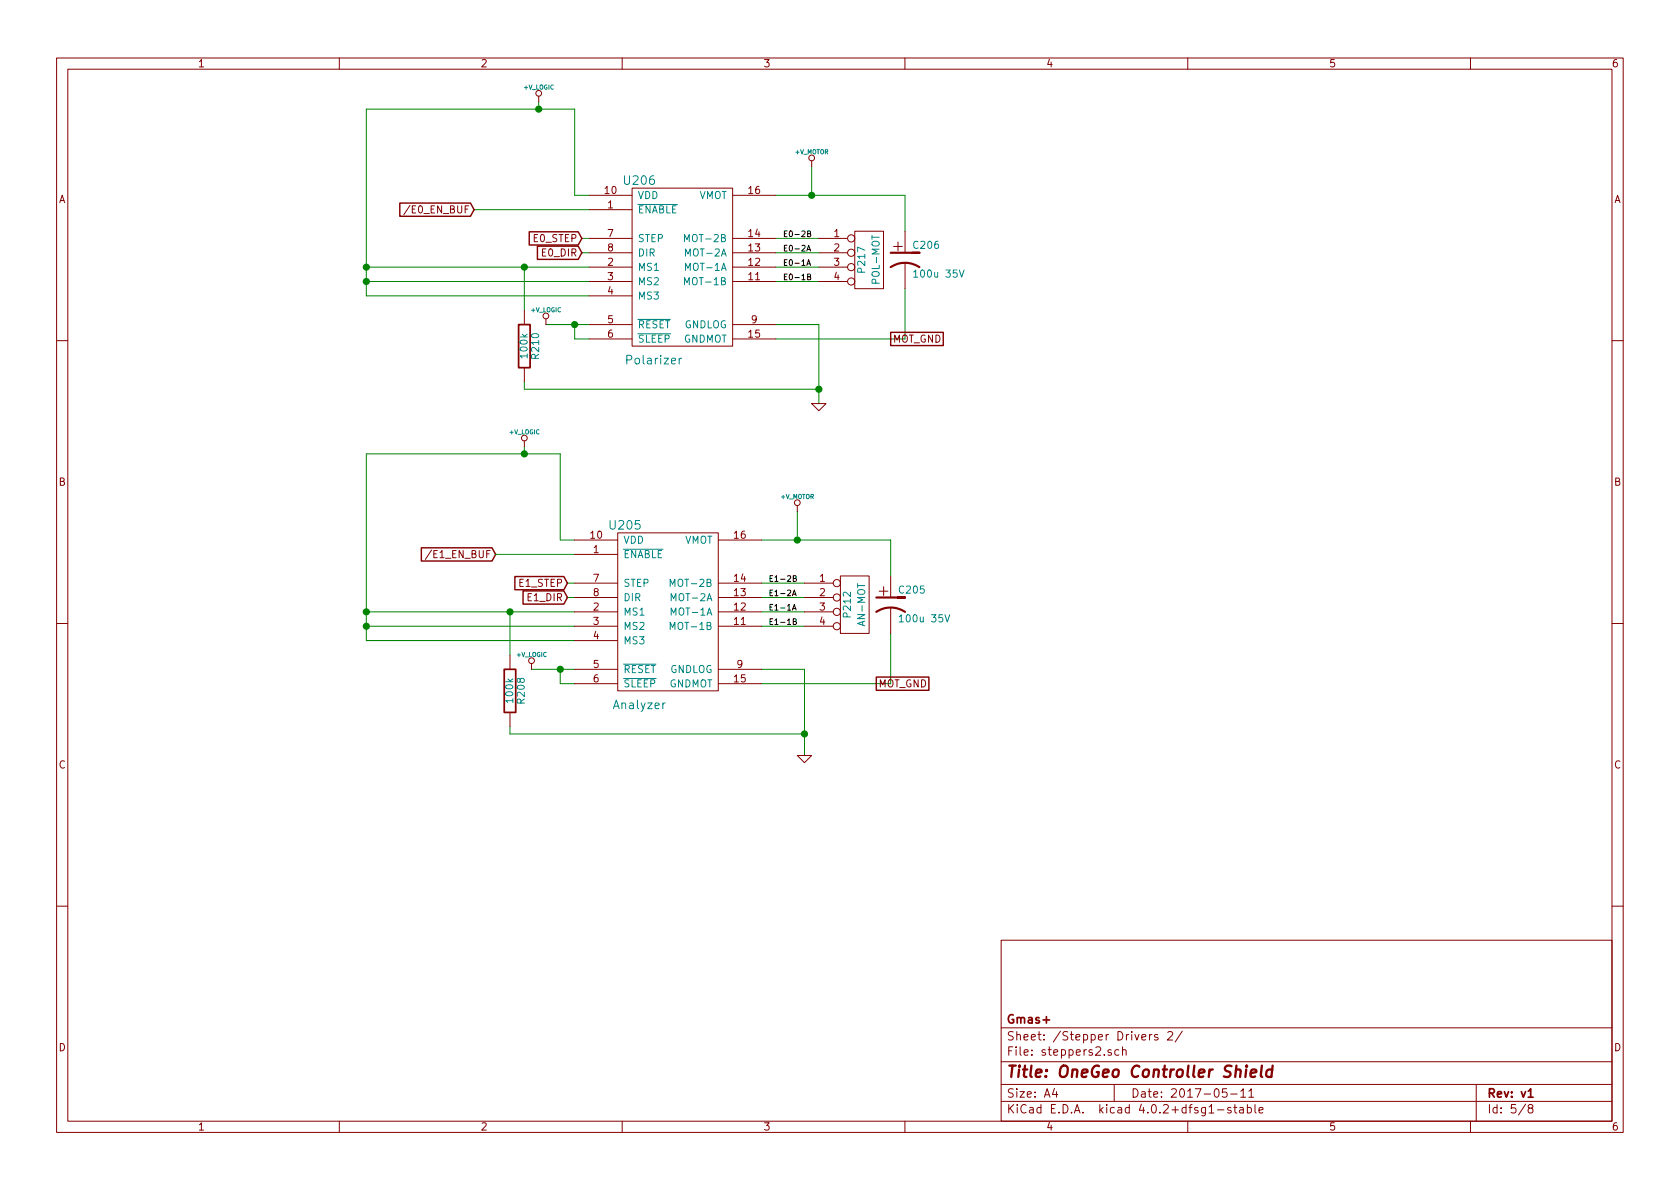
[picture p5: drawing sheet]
EESchema Schematic File Version 2
LIBS:mainboard-rescue
LIBS:power
LIBS:device
LIBS:transistors
LIBS:conn
LIBS:linear
LIBS:regul
LIBS:74xx
LIBS:cmos4000
LIBS:adc-dac
LIBS:memory
LIBS:xilinx
LIBS:microcontrollers
LIBS:dsp
LIBS:microchip
LIBS:analog_switches
LIBS:motorola
LIBS:texas
LIBS:intel
LIBS:audio
LIBS:interface
LIBS:digital-audio
LIBS:philips
LIBS:display
LIBS:cypress
LIBS:siliconi
LIBS:opto
LIBS:atmel
LIBS:contrib
LIBS:valves
LIBS:RMC
LIBS:arduino_shieldsNCL
LIBS:opendous
LIBS:m-bed
LIBS:stepper_drivers
LIBS:dc-dc-dsun
LIBS:gmas
LIBS:mainboard-cache
EELAYER 25 0
EELAYER END
$Descr A4 11693 8268
encoding utf-8
Sheet 5 8
Title "OneGeo Controller Shield"
Date "2017-05-11"
Rev "v1"
Comp "Gmas+"
Comment1 ""
Comment2 ""
Comment3 ""
Comment4 ""
$EndDescr
Text GLabel 3450 3850 0    50   Input ~ 0
/E1_EN_BUF
Wire Wire Line
	3300 1450 4100 1450
Connection ~ 3550 4250
Connection ~ 3650 1850
Connection ~ 5600 5100
Wire Wire Line
	5600 4650 5600 5250
Wire Wire Line
	3550 5050 3550 5100
Wire Wire Line
	3550 5100 5600 5100
Wire Wire Line
	3550 4550 3550 4250
Connection ~ 5700 2700
Wire Wire Line
	5700 2250 5700 2800
Connection ~ 5650 1350
Connection ~ 5550 3750
Wire Wire Line
	3700 4650 4000 4650
Connection ~ 2550 4350
Wire Wire Line
	2550 3150 2550 4450
Wire Wire Line
	2550 4450 4000 4450
Wire Wire Line
	2550 4350 4000 4350
Wire Wire Line
	4000 4150 3950 4150
Wire Wire Line
	2550 4250 4000 4250
Wire Wire Line
	3450 3850 4000 3850
Wire Wire Line
	2550 3150 3900 3150
Wire Wire Line
	3650 3150 3650 3100
Connection ~ 3650 3150
Wire Wire Line
	3950 4050 4000 4050
Connection ~ 2550 4250
Wire Wire Line
	4000 4750 3900 4750
Wire Wire Line
	3900 4750 3900 4650
Connection ~ 3900 4650
Wire Wire Line
	4000 3750 3900 3750
Wire Wire Line
	3900 3750 3900 3150
Wire Wire Line
	2550 750  4000 750 
Wire Wire Line
	4000 750  4000 1350
Wire Wire Line
	4000 1350 4100 1350
Connection ~ 4000 2250
Wire Wire Line
	4000 2250 4000 2350
Wire Wire Line
	4000 2350 4100 2350
Connection ~ 2550 1850
Wire Wire Line
	2550 1850 4100 1850
Wire Wire Line
	4050 1650 4100 1650
Wire Wire Line
	2550 1950 4100 1950
Connection ~ 3750 750 
Wire Wire Line
	3750 750  3750 750 
Wire Wire Line
	3750 750  3750 700 
Wire Wire Line
	5650 1150 5650 1350
Wire Wire Line
	5400 1350 6300 1350
Wire Wire Line
	5700 1850 5400 1850
Wire Wire Line
	5700 1650 5400 1650
Wire Wire Line
	5400 2350 6300 2350
Wire Wire Line
	5700 2250 5400 2250
Wire Wire Line
	5400 1750 5700 1750
Wire Wire Line
	5400 1950 5700 1950
Wire Wire Line
	2550 2050 4100 2050
Wire Wire Line
	4100 1750 4050 1750
Wire Wire Line
	2550 750  2550 2050
Connection ~ 2550 1950
Wire Wire Line
	3800 2250 4100 2250
Wire Wire Line
	5300 4350 5600 4350
Wire Wire Line
	5300 4150 5600 4150
Wire Wire Line
	5600 4650 5300 4650
Wire Wire Line
	5300 4750 6200 4750
Wire Wire Line
	5600 4050 5300 4050
Wire Wire Line
	5600 4250 5300 4250
Wire Wire Line
	5300 3750 6200 3750
Wire Wire Line
	5550 3550 5550 3750
Wire Wire Line
	6300 1350 6300 1600
Wire Wire Line
	6300 2350 6300 2000
Wire Wire Line
	6200 4750 6200 4400
Wire Wire Line
	6200 3750 6200 4000
Wire Wire Line
	3650 2150 3650 1850
Wire Wire Line
	5700 2700 3650 2700
Wire Wire Line
	3650 2700 3650 2650
Text GLabel 3300 1450 0    50   Input ~ 0
/E0_EN_BUF
Text GLabel 3950 4050 0    50   Input ~ 0
E1_STEP
Text GLabel 3950 4150 0    50   Input ~ 0
E1_DIR
$Comp
L GND-RESCUE-mainboard #PWR058
U 1 1
P 5600 5250
AR Path="/58DC0AE7/51B4E8DF" Ref="#PWR058"  Part="1" 
AR Path="/51B4E84F/51B4E8DF" Ref="#PWR042"  Part="1" 
F 0 "#PWR042" H 5600 5250 30  0001 C CNN
F 1 "GND" H 5600 5180 30  0001 C CNN
F 2 "" H 5600 5250 60  0001 C CNN
F 3 "" H 5600 5250 60  0001 C CNN
	1    5600 5250
	1    0    0    -1  
$EndComp
$Comp
L CONN_4 P212
U 1 1
P 5950 4200
AR Path="/58DC0AE7/51B4E8DE" Ref="P212"  Part="1" 
AR Path="/51B4E84F/51B4E8DE" Ref="P212"  Part="1" 
F 0 "P212" V 5900 4200 50  0000 C CNN
F 1 "AN-MOT" V 6000 4200 50  0000 C CNN
F 2 "RMC:CONN_KK_2.54_4W" H 5950 4200 60  0001 C CNN
F 3 "" H 5950 4200 60  0001 C CNN
	1    5950 4200
	1    0    0    -1  
$EndComp
$Comp
L CONN_4 P217
U 1 1
P 6050 1800
AR Path="/58DC0AE7/51B4E8DD" Ref="P217"  Part="1" 
AR Path="/51B4E84F/51B4E8DD" Ref="P217"  Part="1" 
F 0 "P217" V 6000 1800 50  0000 C CNN
F 1 "POL-MOT" V 6100 1800 50  0000 C CNN
F 2 "RMC:CONN_KK_2.54_4W" H 6050 1800 60  0001 C CNN
F 3 "" H 6050 1800 60  0001 C CNN
	1    6050 1800
	1    0    0    -1  
$EndComp
$Comp
L GND-RESCUE-mainboard #PWR059
U 1 1
P 5700 2800
AR Path="/58DC0AE7/51B4E8DC" Ref="#PWR059"  Part="1" 
AR Path="/51B4E84F/51B4E8DC" Ref="#PWR043"  Part="1" 
F 0 "#PWR043" H 5700 2800 30  0001 C CNN
F 1 "GND" H 5700 2730 30  0001 C CNN
F 2 "" H 5700 2800 60  0001 C CNN
F 3 "" H 5700 2800 60  0001 C CNN
	1    5700 2800
	1    0    0    -1  
$EndComp
Text GLabel 4050 1750 0    50   Input ~ 0
E0_DIR
Text GLabel 4050 1650 0    50   Input ~ 0
E0_STEP
$Comp
L POLOLU U205
U 1 1
P 4650 4250
AR Path="/58DC0AE7/51B4E8D9" Ref="U205"  Part="1" 
AR Path="/51B4E84F/51B4E8D9" Ref="U205"  Part="1" 
F 0 "U205" H 4350 4850 60  0000 C CNN
F 1 "Analyzer" H 4450 3600 60  0000 C CNN
F 2 "RMC:POLOLU" H 4650 4250 60  0001 C CNN
F 3 "" H 4650 4250 60  0001 C CNN
	1    4650 4250
	1    0    0    -1  
$EndComp
$Comp
L POLOLU U206
U 1 1
P 4750 1850
AR Path="/58DC0AE7/51B4E8D8" Ref="U206"  Part="1" 
AR Path="/51B4E84F/51B4E8D8" Ref="U206"  Part="1" 
F 0 "U206" H 4450 2450 60  0000 C CNN
F 1 "Polarizer" H 4550 1200 60  0000 C CNN
F 2 "RMC:POLOLU" H 4750 1850 60  0001 C CNN
F 3 "" H 4750 1850 60  0001 C CNN
	1    4750 1850
	1    0    0    -1  
$EndComp
$Comp
L CP1-RESCUE-mainboard C206
U 1 1
P 6300 1800
AR Path="/58DC0AE7/51B4E8D7" Ref="C206"  Part="1" 
AR Path="/51B4E84F/51B4E8D7" Ref="C206"  Part="1" 
F 0 "C206" H 6350 1900 50  0000 L CNN
F 1 "100u 35V" H 6350 1700 50  0000 L CNN
F 2 "w_smd_cap:c_elec_6.3x7.7" H 6300 1800 60  0001 C CNN
F 3 "" H 6300 1800 60  0001 C CNN
	1    6300 1800
	1    0    0    -1  
$EndComp
$Comp
L CP1-RESCUE-mainboard C205
U 1 1
P 6200 4200
AR Path="/58DC0AE7/51B4E8D6" Ref="C205"  Part="1" 
AR Path="/51B4E84F/51B4E8D6" Ref="C205"  Part="1" 
F 0 "C205" H 6250 4300 50  0000 L CNN
F 1 "100u 35V" H 6250 4100 50  0000 L CNN
F 2 "w_smd_cap:c_elec_6.3x7.7" H 6200 4200 60  0001 C CNN
F 3 "" H 6200 4200 60  0001 C CNN
	1    6200 4200
	1    0    0    -1  
$EndComp
$Comp
L R-RESCUE-mainboard R210
U 1 1
P 3650 2400
AR Path="/58DC0AE7/51B4E8D5" Ref="R210"  Part="1" 
AR Path="/51B4E84F/51B4E8D5" Ref="R210"  Part="1" 
F 0 "R210" V 3730 2400 50  0000 C CNN
F 1 "100k" V 3650 2400 50  0000 C CNN
F 2 "opendous:SM0805_Opendous" H 3650 2400 60  0001 C CNN
F 3 "" H 3650 2400 60  0001 C CNN
	1    3650 2400
	1    0    0    -1  
$EndComp
$Comp
L R-RESCUE-mainboard R208
U 1 1
P 3550 4800
AR Path="/58DC0AE7/51B4E8D4" Ref="R208"  Part="1" 
AR Path="/51B4E84F/51B4E8D4" Ref="R208"  Part="1" 
F 0 "R208" V 3630 4800 50  0000 C CNN
F 1 "100k" V 3550 4800 50  0000 C CNN
F 2 "opendous:SM0805_Opendous" H 3550 4800 60  0001 C CNN
F 3 "" H 3550 4800 60  0001 C CNN
	1    3550 4800
	1    0    0    -1  
$EndComp
$Comp
L +V_MOTOR #PWR062
U 1 1
P 5550 3550
AR Path="/58DC0AE7/51B4E8CB" Ref="#PWR062"  Part="1" 
AR Path="/51B4E84F/51B4E8CB" Ref="#PWR044"  Part="1" 
F 0 "#PWR044" H 5550 3520 30  0001 C CNN
F 1 "+V_MOTOR" H 5550 3650 30  0000 C CNN
F 2 "" H 5550 3550 60  0001 C CNN
F 3 "" H 5550 3550 60  0001 C CNN
	1    5550 3550
	1    0    0    -1  
$EndComp
$Comp
L +V_MOTOR #PWR063
U 1 1
P 5650 1150
AR Path="/58DC0AE7/51B4E8CA" Ref="#PWR063"  Part="1" 
AR Path="/51B4E84F/51B4E8CA" Ref="#PWR045"  Part="1" 
F 0 "#PWR045" H 5650 1120 30  0001 C CNN
F 1 "+V_MOTOR" H 5650 1250 30  0000 C CNN
F 2 "" H 5650 1150 60  0001 C CNN
F 3 "" H 5650 1150 60  0001 C CNN
	1    5650 1150
	1    0    0    -1  
$EndComp
$Comp
L +V_LOGIC #PWR065
U 1 1
P 3650 3100
AR Path="/58DC0AE7/51B4E8C8" Ref="#PWR065"  Part="1" 
AR Path="/51B4E84F/51B4E8C8" Ref="#PWR046"  Part="1" 
F 0 "#PWR046" H 3650 3070 30  0001 C CNN
F 1 "+V_LOGIC" H 3650 3200 30  0000 C CNN
F 2 "" H 3650 3100 60  0001 C CNN
F 3 "" H 3650 3100 60  0001 C CNN
	1    3650 3100
	1    0    0    -1  
$EndComp
$Comp
L +V_LOGIC #PWR066
U 1 1
P 3750 700
AR Path="/58DC0AE7/51B4E8C7" Ref="#PWR066"  Part="1" 
AR Path="/51B4E84F/51B4E8C7" Ref="#PWR047"  Part="1" 
F 0 "#PWR047" H 3750 670 30  0001 C CNN
F 1 "+V_LOGIC" H 3750 800 30  0000 C CNN
F 2 "" H 3750 700 60  0001 C CNN
F 3 "" H 3750 700 60  0001 C CNN
	1    3750 700 
	1    0    0    -1  
$EndComp
$Comp
L +V_LOGIC #PWR067
U 1 1
P 3800 2250
AR Path="/58DC0AE7/51B4E8C6" Ref="#PWR067"  Part="1" 
AR Path="/51B4E84F/51B4E8C6" Ref="#PWR048"  Part="1" 
F 0 "#PWR048" H 3800 2220 30  0001 C CNN
F 1 "+V_LOGIC" H 3800 2350 30  0000 C CNN
F 2 "" H 3800 2250 60  0001 C CNN
F 3 "" H 3800 2250 60  0001 C CNN
	1    3800 2250
	1    0    0    -1  
$EndComp
$Comp
L +V_LOGIC #PWR069
U 1 1
P 3700 4650
AR Path="/58DC0AE7/51B4E8C4" Ref="#PWR069"  Part="1" 
AR Path="/51B4E84F/51B4E8C4" Ref="#PWR049"  Part="1" 
F 0 "#PWR049" H 3700 4620 30  0001 C CNN
F 1 "+V_LOGIC" H 3700 4750 30  0000 C CNN
F 2 "" H 3700 4650 60  0001 C CNN
F 3 "" H 3700 4650 60  0001 C CNN
	1    3700 4650
	1    0    0    -1  
$EndComp
Text GLabel 6100 4750 2    50   UnSpc ~ 0
MOT_GND
Text GLabel 6200 2350 2    50   UnSpc ~ 0
MOT_GND
Text Label 5350 4050 0    40   ~ 0
E1-2B
Text Label 5350 4150 0    40   ~ 0
E1-2A
Text Label 5350 4250 0    40   ~ 0
E1-1A
Text Label 5350 4350 0    40   ~ 0
E1-1B
Text Label 5450 1650 0    40   ~ 0
E0-2B
Text Label 5450 1750 0    40   ~ 0
E0-2A
Text Label 5450 1850 0    40   ~ 0
E0-1A
Text Label 5450 1950 0    40   ~ 0
E0-1B
$EndSCHEMATC
